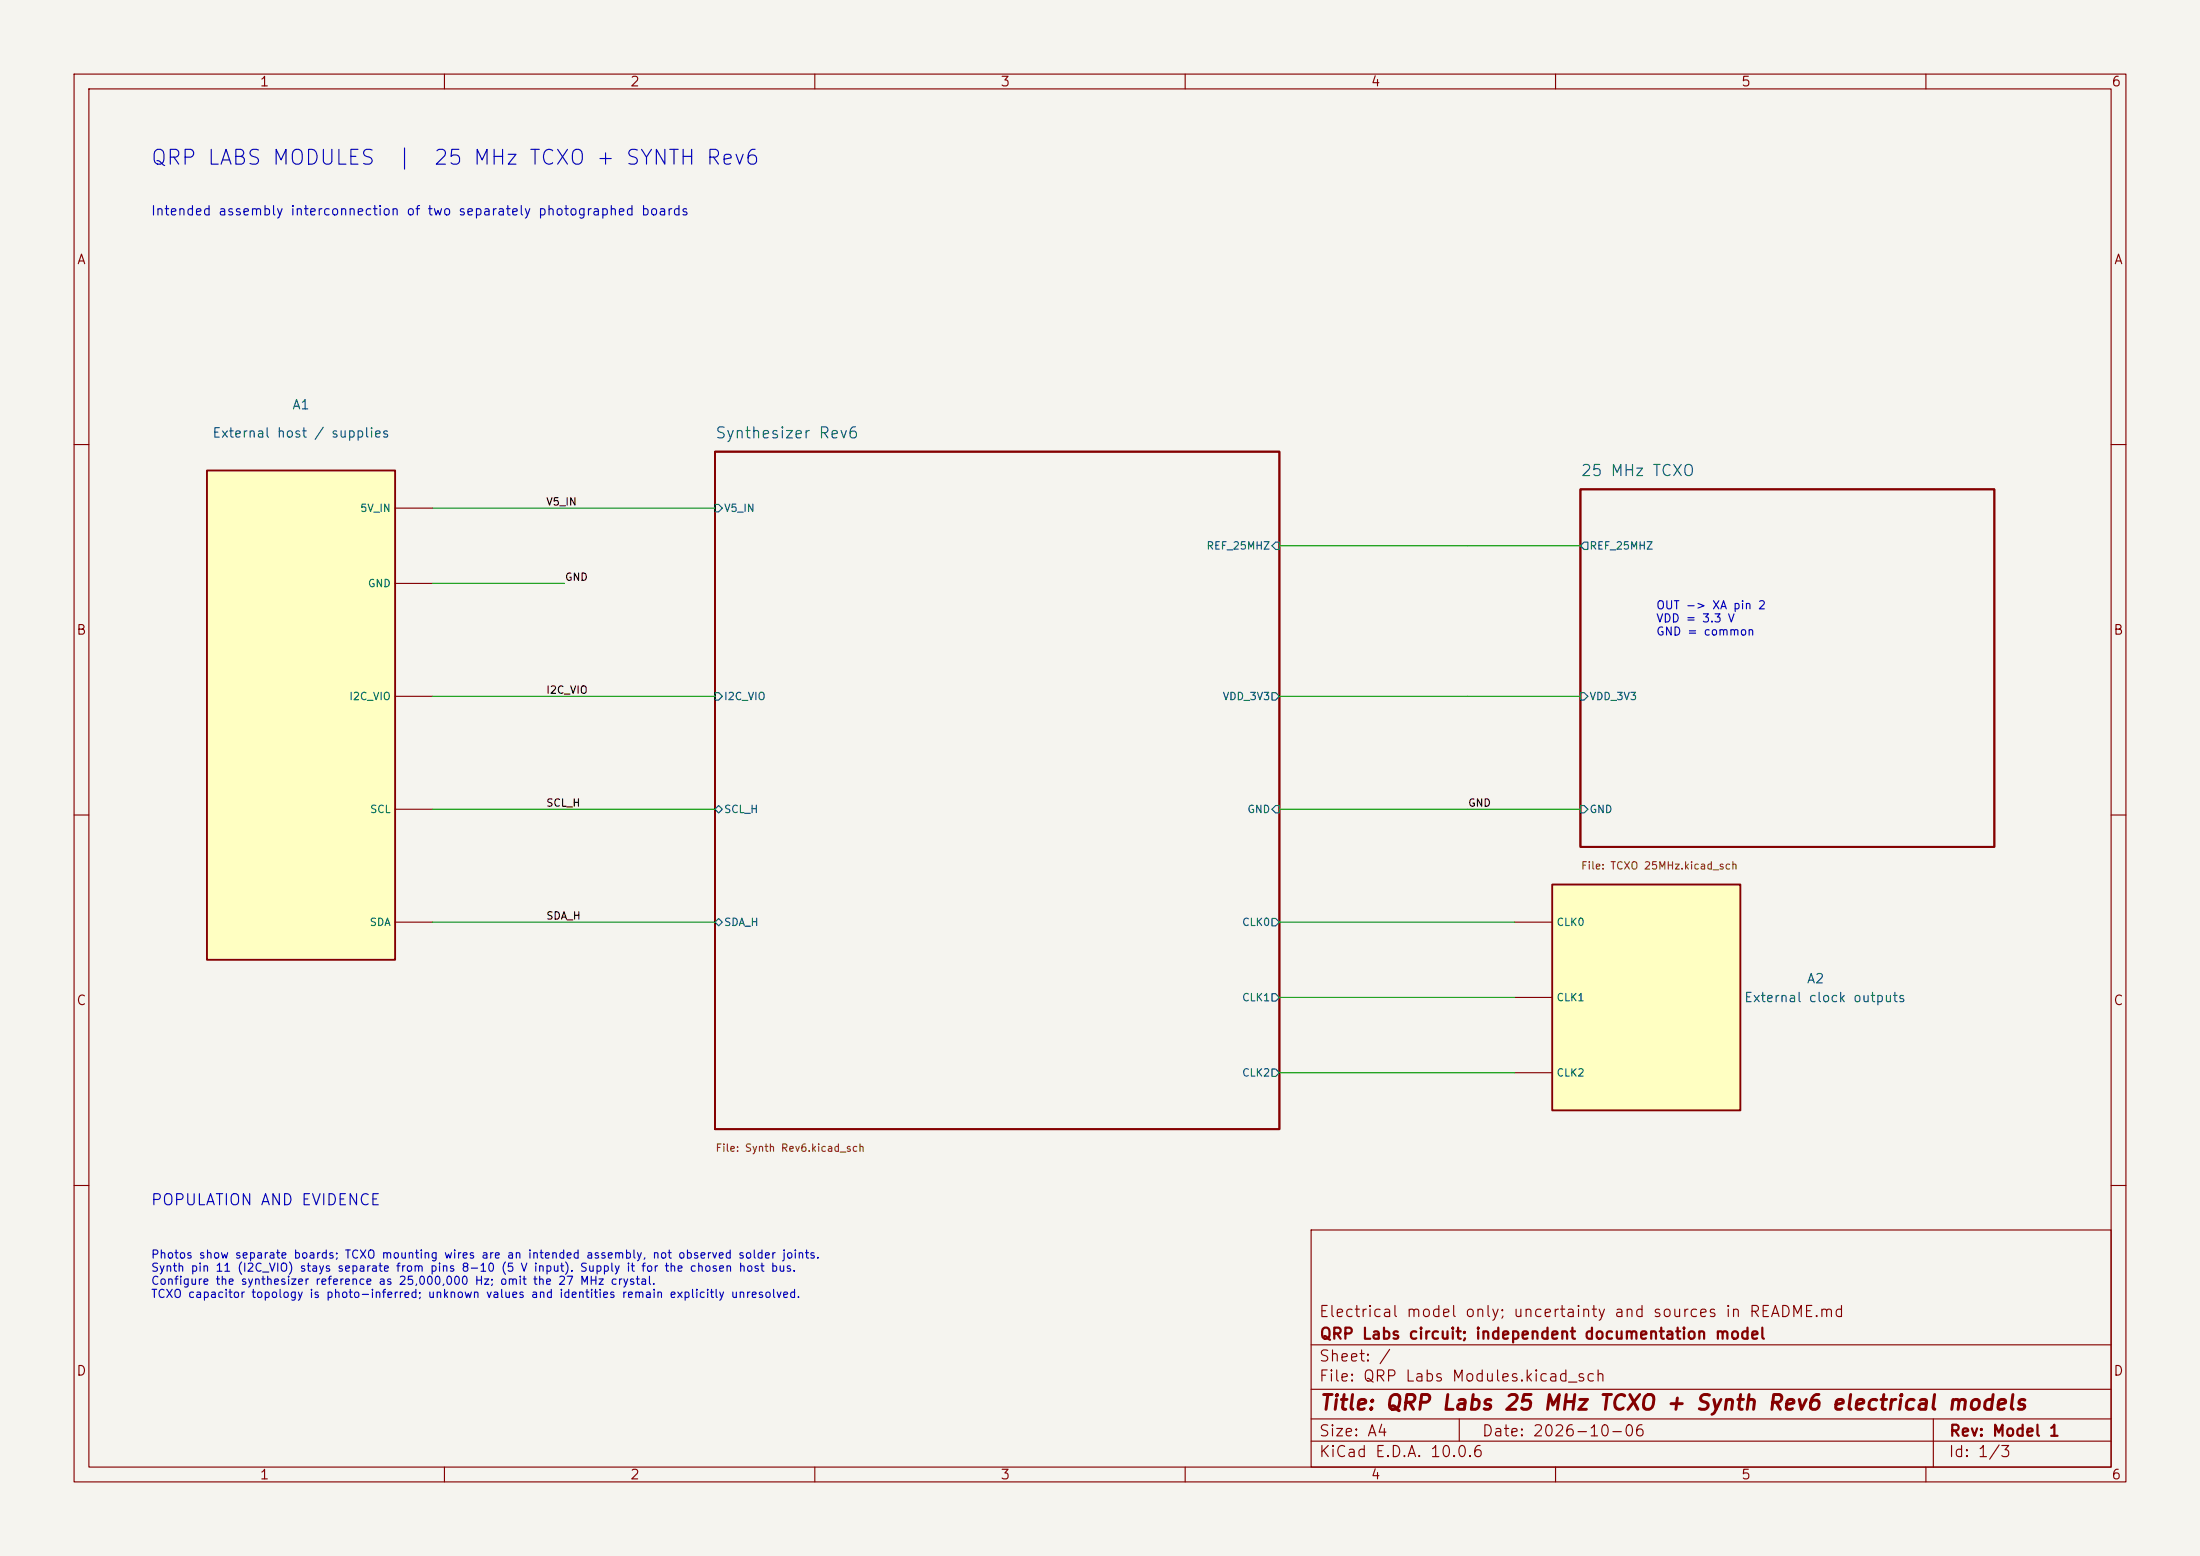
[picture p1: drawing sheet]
(kicad_sch
 (version 20260306)
 (generator "eeschema")
 (generator_version "10.0")
 (paper "A4")
 (title_block
  (title "QRP Labs 25 MHz TCXO + Synth Rev6 electrical models")
  (date "2026-10-06")
  (rev "Model 1")
  (company "QRP Labs circuit; independent documentation model")
  (comment 1 "Electrical model only; uncertainty and sources in README.md"))
 (lib_symbols
  (symbol "qrp-labs-models:External_Outputs"
   (pin_names
    (offset 0.5))
   (pin_numbers (hide yes)) (exclude_from_sim yes) (in_bom no) (on_board no)
   (property "Reference" "A" (at 0 20.24 0) (effects (font (size 1.27 1.27))))
   (property "Value" "Clock outputs" (at 0 17.24 0) (effects (font (size 1.27 1.27))))
   (property "Footprint" "" (at 0 0 0) (effects (font (size 1 1)) (hide yes)))
   (property "Datasheet" "" (at 0 0 0) (effects (font (size 1 1)) (hide yes)))
   (property "Description" "External output boundary, not a photographed component. Expresses accessible clock output connections." (at 0 0 0) (effects (font (size 1 1)) (hide yes)))
   (symbol "External_Outputs_0_1"
    (rectangle (start -12.7 15.24) (end 12.7 -15.24) (stroke (width 0.254) (type default)) (fill (type background))))
   (symbol "External_Outputs_1_1"
    (pin input line (at -17.78 10.16 0) (length 5.08) (name "CLK0" (effects (font (size 1 1)))) (number "CLK0" (effects (font (size 0.9 0.9)))))
    (pin input line (at -17.78 0 0) (length 5.08) (name "CLK1" (effects (font (size 1 1)))) (number "CLK1" (effects (font (size 0.9 0.9)))))
    (pin input line (at -17.78 -10.16 0) (length 5.08) (name "CLK2" (effects (font (size 1 1)))) (number "CLK2" (effects (font (size 0.9 0.9))))))
   (embedded_fonts no))
  (symbol "qrp-labs-models:Host_Boundary"
   (pin_names
    (offset 0.5))
   (pin_numbers (hide yes)) (exclude_from_sim yes) (in_bom no) (on_board no)
   (property "Reference" "A" (at 0 35.48 0) (effects (font (size 1.27 1.27))))
   (property "Value" "External host" (at 0 32.48 0) (effects (font (size 1.27 1.27))))
   (property "Footprint" "" (at 0 0 0) (effects (font (size 1 1)) (hide yes)))
   (property "Datasheet" "" (at 0 0 0) (effects (font (size 1 1)) (hide yes)))
   (property "Description" "External power/I2C drive boundary, not an added PCB component. Pin types express intended external drive assumptions." (at 0 0 0) (effects (font (size 1 1)) (hide yes)))
   (symbol "Host_Boundary_0_1"
    (rectangle (start -12.7 30.48) (end 12.7 -35.56) (stroke (width 0.254) (type default)) (fill (type background))))
   (symbol "Host_Boundary_1_1"
    (pin power_out line (at 17.78 25.4 180) (length 5.08) (name "5V_IN" (effects (font (size 1 1)))) (number "5V" (effects (font (size 0.9 0.9)))))
    (pin power_out line (at 17.78 15.24 180) (length 5.08) (name "GND" (effects (font (size 1 1)))) (number "GND" (effects (font (size 0.9 0.9)))))
    (pin power_out line (at 17.78 0 180) (length 5.08) (name "I2C_VIO" (effects (font (size 1 1)))) (number "VIO" (effects (font (size 0.9 0.9)))))
    (pin open_collector line (at 17.78 -15.24 180) (length 5.08) (name "SCL" (effects (font (size 1 1)))) (number "SCL" (effects (font (size 0.9 0.9)))))
    (pin bidirectional line (at 17.78 -30.48 180) (length 5.08) (name "SDA" (effects (font (size 1 1)))) (number "SDA" (effects (font (size 0.9 0.9))))))
   (embedded_fonts no)))
 (text "QRP LABS MODULES  |  25 MHz TCXO + SYNTH Rev6"
  (at 20.32 20.32 0)
  (effects (font (size 2 2)) (justify left top)))
 (text "Intended assembly interconnection of two separately photographed boards"
  (at 20.32 27.94 0)
  (effects (font (size 1.27 1.27)) (justify left top)))
 (symbol
  (lib_id "qrp-labs-models:Host_Boundary")
  (at 40.64 93.98 0)
  (unit 1)
  (exclude_from_sim yes)
  (in_bom no)
  (on_board no)
  (dnp no)
  (property "Reference" "A1" (at 40.64 54.61 0) (effects (font (size 1.27 1.27))))
  (property "Value" "External host / supplies" (at 40.64 58.42 0) (effects (font (size 1.27 1.27))))
  (property "Footprint" "" (at 40.64 93.98 0) (effects (font (size 1.27 1.27)) (hide yes)))
  (property "Datasheet" "" (at 40.64 93.98 0) (effects (font (size 1.27 1.27)) (hide yes)))
  (property "Evidence" "External drive abstraction, not photographed component. Assumes external 5 V and separately supplied I2C bus." (at 40.64 93.98 0) (effects (font (size 1.27 1.27)) (hide yes)))
  (pin "5V")
  (pin "GND")
  (pin "VIO")
  (pin "SCL")
  (pin "SDA"))
 (sheet
  (at 96.52 60.96)
  (size 76.2 91.44)
  (stroke (width 0.254) (type default))
  (fill (color 0 0 0 0))
  (property "Sheetname" "Synthesizer Rev6" (at 96.52 58.42 0) (effects (font (size 1.5 1.5)) (justify left)))
  (property "Sheetfile" "Synth Rev6.kicad_sch" (at 96.52 154.94 0) (effects (font (size 1 1)) (justify left)))
  (pin "V5_IN" input (at 96.52 68.58 180) (effects (font (size 1 1)) (justify left)))
  (pin "I2C_VIO" input (at 96.52 93.98 180) (effects (font (size 1 1)) (justify left)))
  (pin "SCL_H" bidirectional (at 96.52 109.22 180) (effects (font (size 1 1)) (justify left)))
  (pin "SDA_H" bidirectional (at 96.52 124.46 180) (effects (font (size 1 1)) (justify left)))
  (pin "REF_25MHZ" input (at 172.72 73.66 0) (effects (font (size 1 1)) (justify right)))
  (pin "VDD_3V3" output (at 172.72 93.98 0) (effects (font (size 1 1)) (justify right)))
  (pin "GND" input (at 172.72 109.22 0) (effects (font (size 1 1)) (justify right)))
  (pin "CLK0" output (at 172.72 124.46 0) (effects (font (size 1 1)) (justify right)))
  (pin "CLK1" output (at 172.72 134.62 0) (effects (font (size 1 1)) (justify right)))
  (pin "CLK2" output (at 172.72 144.78 0) (effects (font (size 1 1)) (justify right))))
 (sheet
  (at 213.36 66.04)
  (size 55.88 48.26)
  (stroke (width 0.254) (type default))
  (fill (color 0 0 0 0))
  (property "Sheetname" "25 MHz TCXO" (at 213.36 63.5 0) (effects (font (size 1.5 1.5)) (justify left)))
  (property "Sheetfile" "TCXO 25MHz.kicad_sch" (at 213.36 116.84 0) (effects (font (size 1 1)) (justify left)))
  (pin "REF_25MHZ" output (at 213.36 73.66 180) (effects (font (size 1 1)) (justify left)))
  (pin "VDD_3V3" input (at 213.36 93.98 180) (effects (font (size 1 1)) (justify left)))
  (pin "GND" input (at 213.36 109.22 180) (effects (font (size 1 1)) (justify left))))
 (wire
  (pts (xy 58.42 68.58) (xy 96.52 68.58))
  (stroke (width 0) (type default)))
 (label "V5_IN"
  (at 73.66 68.58 0)
  (effects (font (size 1 1)) (justify left bottom)))
 (wire
  (pts (xy 58.42 93.98) (xy 96.52 93.98))
  (stroke (width 0) (type default)))
 (label "I2C_VIO"
  (at 73.66 93.98 0)
  (effects (font (size 1 1)) (justify left bottom)))
 (wire
  (pts (xy 58.42 109.22) (xy 96.52 109.22))
  (stroke (width 0) (type default)))
 (label "SCL_H"
  (at 73.66 109.22 0)
  (effects (font (size 1 1)) (justify left bottom)))
 (wire
  (pts (xy 58.42 124.46) (xy 96.52 124.46))
  (stroke (width 0) (type default)))
 (label "SDA_H"
  (at 73.66 124.46 0)
  (effects (font (size 1 1)) (justify left bottom)))
 (wire
  (pts (xy 172.72 73.66) (xy 198.12 73.66))
  (stroke (width 0) (type default)))
 (wire
  (pts (xy 198.12 73.66) (xy 213.36 73.66))
  (stroke (width 0) (type default)))
 (wire
  (pts (xy 172.72 93.98) (xy 198.12 93.98))
  (stroke (width 0) (type default)))
 (wire
  (pts (xy 198.12 93.98) (xy 213.36 93.98))
  (stroke (width 0) (type default)))
 (wire
  (pts (xy 172.72 109.22) (xy 198.12 109.22))
  (stroke (width 0) (type default)))
 (wire
  (pts (xy 198.12 109.22) (xy 213.36 109.22))
  (stroke (width 0) (type default)))
 (label "GND"
  (at 198.12 109.22 0)
  (effects (font (size 1 1)) (justify left bottom)))
 (symbol
  (lib_id "qrp-labs-models:External_Outputs")
  (at 222.25 134.62 0)
  (unit 1)
  (exclude_from_sim yes)
  (in_bom no)
  (on_board no)
  (dnp no)
  (property "Reference" "A2" (at 245.11 132.08 0) (effects (font (size 1.27 1.27))))
  (property "Value" "External clock outputs" (at 246.38 134.62 0) (effects (font (size 1.27 1.27))))
  (property "Footprint" "" (at 222.25 134.62 0) (effects (font (size 1.27 1.27)) (hide yes)))
  (property "Datasheet" "" (at 222.25 134.62 0) (effects (font (size 1.27 1.27)) (hide yes)))
  (property "Evidence" "Functional endpoint boundary, not a board component or fitted connector." (at 222.25 134.62 0) (effects (font (size 1.27 1.27)) (hide yes)))
  (pin "CLK0")
  (pin "CLK1")
  (pin "CLK2"))
 (wire
  (pts (xy 172.72 124.46) (xy 204.47 124.46))
  (stroke (width 0) (type default)))
 (wire
  (pts (xy 172.72 134.62) (xy 204.47 134.62))
  (stroke (width 0) (type default)))
 (wire
  (pts (xy 172.72 144.78) (xy 204.47 144.78))
  (stroke (width 0) (type default)))
 (wire
  (pts (xy 58.42 78.74) (xy 76.2 78.74))
  (stroke (width 0) (type default)))
 (label "GND"
  (at 76.2 78.74 0)
  (effects (font (size 1 1)) (justify left bottom)))
 (text "OUT -> XA pin 2\nVDD = 3.3 V\nGND = common"
  (at 223.52 81.28 0)
  (effects (font (size 1.1 1.1)) (justify left top)))
 (text "POPULATION AND EVIDENCE"
  (at 20.32 161.29 0)
  (effects (font (size 1.5 1.5)) (justify left top)))
 (text "Photos show separate boards; TCXO mounting wires are an intended assembly, not observed solder joints.\nSynth pin 11 (I2C_VIO) stays separate from pins 8-10 (5 V input). Supply it for the chosen host bus.\nConfigure the synthesizer reference as 25,000,000 Hz; omit the 27 MHz crystal.\nTCXO capacitor topology is photo-inferred; unknown values and identities remain explicitly unresolved."
  (at 20.32 168.91 0)
  (effects (font (size 1.1 1.1)) (justify left top)))
 (sheet_instances
  (path ""
   (page "1")))
 (embedded_fonts no))
